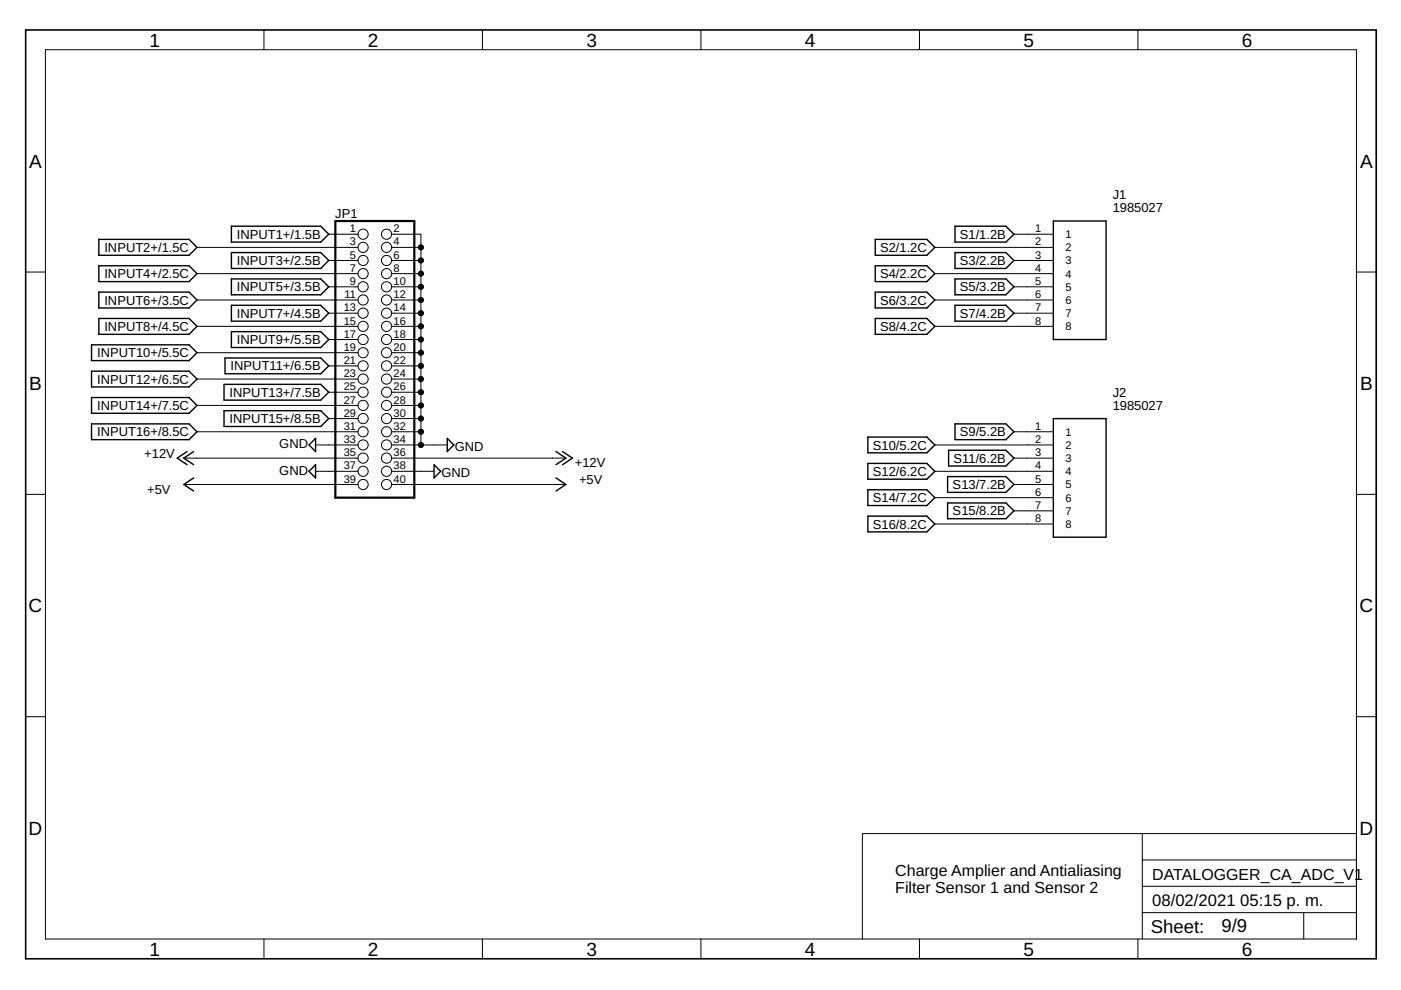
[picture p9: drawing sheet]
<svg xmlns="http://www.w3.org/2000/svg" width="297mm" height="210mm" viewBox="0 0 297 210" stroke-linecap="round" stroke-linejoin="round" font-family="sans-serif">
<g fill="none" stroke="#000" stroke-width=".3">
<path d="M21 50.8h19.1l1.7 1.7-1.7 1.6h-19.1zM21 56.3h19.1l1.7 1.7-1.7 1.7h-19.1zM49.1 48h18.9l1.7 1.7-1.7 1.6h-18.9zM49.1 53.6h18.9l1.7 1.6-1.7 1.7h-18.9zM49.1 59.1h18.9l1.7 1.7-1.7 1.7h-18.9zM185.6 50.8h10.9l1.7 1.7-1.7 1.6h-10.9zM185.6 56.3h10.9l1.7 1.7-1.7 1.7h-10.9zM202.5 48h10.8l1.7 1.7-1.7 1.6h-10.8zM202.5 53.6h10.8l1.7 1.6-1.7 1.7h-10.8zM202.5 59.1h10.8l1.7 1.7-1.7 1.7h-10.8zM223.3 46.9h11.2v25.1h-11.2zM19.4 73.1h20.7l1.7 1.7-1.7 1.7h-20.7z"/>
<path d="M19.4 78.7h20.7l1.7 1.7-1.7 1.6h-20.7zM21 61.9h19.1l1.7 1.7-1.7 1.7h-19.1zM21 67.5h19.1l1.7 1.7-1.7 1.7h-19.1zM47.7 75.9h20.3l1.7 1.7-1.7 1.6h-20.3zM49.1 64.7h18.9l1.7 1.7-1.7 1.7h-18.9zM49.1 70.3h18.9l1.7 1.7-1.7 1.7h-18.9zM185.6 61.9h10.9l1.7 1.7-1.7 1.7h-10.9zM185.6 67.5h10.9l1.7 1.7-1.7 1.7h-10.9zM202.5 64.7h10.8l1.7 1.7-1.7 1.7h-10.8zM19.4 84.3h20.7l1.7 1.7-1.7 1.6h-20.7zM19.4 89.9h20.7l1.7 1.6-1.7 1.7h-20.7zM39.7 95.7l-2.1 1.4 2.1 1.4"/>
<path d="M41.1 95.7l-2.1 1.4 2.1 1.4M47.5 81.5h20.5l1.7 1.7-1.7 1.6h-20.5zM47.5 87.1h20.5l1.7 1.7-1.7 1.6h-20.5zM65.5 94.3l1.4-1.4v2.8zM66.9 98.5v2.8l-1.4-1.4zM92 98.5l1.4 1.4-1.4 1.4zM94.8 92.9l1.4 1.4-1.4 1.4zM117.9 95.7l2.1 1.4-2.1 1.4M119.3 95.7l2.1 1.4-2.1 1.4M184 92.7h12.5l1.7 1.6-1.7 1.7h-12.5zM184 98.3h12.5l1.7 1.6-1.7 1.7h-12.5zM201.1 95.5h12.2l1.7 1.6-1.7 1.7h-12.2z"/>
<path d="M202.5 89.9h10.8l1.7 1.6-1.7 1.7h-10.8zM223.3 88.8h11.2v25.1h-11.2zM41.1 101.3l-2.1 1.4 2.1 1.4M117.9 101.3l2.1 1.4-2.1 1.4M184 103.8h12.5l1.7 1.7-1.7 1.7h-12.5zM184 109.4h12.5l1.7 1.7-1.7 1.7h-12.5zM200.9 101h12.4l1.7 1.7-1.7 1.7h-12.4zM200.9 106.6h12.4l1.7 1.7-1.7 1.7h-12.4z"/>
</g>
<g fill="none" stroke="#000" stroke-width=".21">
<path d="M9.6 10.5h278v188.6h-278zM56 6.3v4.2M102.3 6.3v4.2M148.6 6.3v4.2M194.9 6.3v4.2M241.3 6.3v4.2M5.4 57.7h4.2M41.8 52.5h34.1M41.8 58h34.1M69.7 49.7h6.2M69.7 55.2h6.2M83 49.7h6.2v44.6"/>
<path d="M83 52.5h6.2M83 55.2h6.2M83 58h6.2M198.2 52.5h25.1M198.2 58h25.1M215 49.7h8.3M215 55.2h8.3M287.6 57.7h4.2M41.8 63.6h34.1M41.8 69.2h34.1M41.8 74.8h34.1M69.7 60.8h6.2"/>
<path d="M69.7 66.4h6.2M69.7 72h6.2M69.7 77.6h6.2M83 60.8h6.2M83 63.6h6.2M83 66.4h6.2M83 69.2h6.2M83 72h6.2M83 74.8h6.2M83 77.6h6.2M198.2 63.6h25.1M198.2 69.2h25.1"/>
<path d="M215 60.8h8.3M215 66.4h8.3M39 97.1h36.9M41.8 80.4h34.1M41.8 86h34.1M41.8 91.5h34.1M66.9 94.3h9M66.9 99.9h9M69.7 83.2h6.2M69.7 88.8h6.2M83 80.4h6.2M83 83.2h6.2"/>
<path d="M83 86h6.2M83 88.8h6.2M83 91.5h6.2M83 94.3h11.8M83 97.1h37M83 99.9h9M198.2 94.3h25.1M198.2 99.9h25.1M215 91.5h8.3M215 97.1h8.3M5.4 104.8h4.2M39 102.7h36.9"/>
<path d="M83 102.7h37M198.2 105.5h25.1M198.2 111.1h25.1M215 102.7h8.3M215 108.3h8.3M287.6 104.8h4.2M5.4 152h4.2M287.6 152h4.2M242.2 176.7v22.4M287.6 176.7h-104.8v22.4M56 199.1v4.2M102.3 199.1v4.2"/>
<path d="M148.6 199.1v4.2M194.9 199.1v4.2M241.3 199.1v4.2M242.2 193.5h45.4M242.2 187.9h45.4M242.2 182.3h45.4M276.4 193.5v5.6"/>
<circle cx="77" cy="55.2" r="1.08"/>
<circle cx="77" cy="49.7" r="1.08"/>
<circle cx="77" cy="58" r="1.08"/>
<circle cx="77" cy="52.5" r="1.08"/>
<circle cx="82" cy="52.5" r="1.08"/>
<circle cx="82" cy="55.2" r="1.08"/>
<circle cx="82" cy="49.7" r="1.08"/>
<circle cx="82" cy="58" r="1.08"/>
<circle cx="77" cy="74.8" r="1.08"/>
<circle cx="77" cy="66.4" r="1.08"/>
<circle cx="77" cy="60.8" r="1.08"/>
<circle cx="77" cy="63.6" r="1.08"/>
<circle cx="77" cy="72" r="1.08"/>
<circle cx="77" cy="77.6" r="1.08"/>
<circle cx="77" cy="69.2" r="1.08"/>
<circle cx="82" cy="72" r="1.08"/>
<circle cx="82" cy="60.8" r="1.08"/>
<circle cx="82" cy="66.4" r="1.08"/>
<circle cx="82" cy="74.8" r="1.08"/>
<circle cx="82" cy="63.6" r="1.08"/>
<circle cx="82" cy="69.2" r="1.08"/>
<circle cx="82" cy="77.6" r="1.08"/>
<circle cx="77" cy="97.1" r="1.08"/>
<circle cx="77" cy="99.9" r="1.08"/>
<circle cx="77" cy="86" r="1.08"/>
<circle cx="77" cy="80.4" r="1.08"/>
<circle cx="77" cy="94.3" r="1.08"/>
<circle cx="77" cy="88.8" r="1.08"/>
<circle cx="77" cy="91.5" r="1.08"/>
<circle cx="77" cy="83.2" r="1.08"/>
<circle cx="82" cy="99.9" r="1.08"/>
<circle cx="82" cy="80.4" r="1.08"/>
<circle cx="82" cy="94.3" r="1.08"/>
<circle cx="82" cy="97.1" r="1.08"/>
<circle cx="82" cy="86" r="1.08"/>
<circle cx="82" cy="83.2" r="1.08"/>
<circle cx="82" cy="88.8" r="1.08"/>
<circle cx="82" cy="91.5" r="1.08"/>
<circle cx="77" cy="102.7" r="1.08"/>
<circle cx="82" cy="102.7" r="1.08"/>
</g>
<path d="M5.4 6.3h286.4v197h-286.4z" fill="none" stroke="#000" stroke-width=".34"/>
<path d="M71.1 46.9h16.7v58.6h-16.7z" fill="none" stroke="#000" stroke-width=".47"/>
<g fill="#000" stroke="#000" stroke-width=".21">
<circle cx="89.2" cy="52.5" r=".55"/>
<circle cx="89.2" cy="55.2" r=".55"/>
<circle cx="89.2" cy="58" r=".55"/>
<circle cx="89.2" cy="66.4" r=".55"/>
<circle cx="89.2" cy="72" r=".55"/>
<circle cx="89.2" cy="60.8" r=".55"/>
<circle cx="89.2" cy="63.6" r=".55"/>
<circle cx="89.2" cy="74.8" r=".55"/>
<circle cx="89.2" cy="77.6" r=".55"/>
<circle cx="89.2" cy="69.2" r=".55"/>
<circle cx="89.2" cy="94.3" r=".55"/>
<circle cx="89.2" cy="86" r=".55"/>
<circle cx="89.2" cy="91.5" r=".55"/>
<circle cx="89.2" cy="88.8" r=".55"/>
<circle cx="89.2" cy="83.2" r=".55"/>
<circle cx="89.2" cy="80.4" r=".55"/>
</g>
<g font-size="4">
<text x="31.7" y="9.9">1</text>
<text x="78" y="9.9">2</text>
<text x="124.3" y="9.9">3</text>
<text x="170.7" y="9.9">4</text>
<text x="217" y="9.9">5</text>
<text x="263.3" y="9.9">6</text>
<text x="6.2" y="35.5">A</text>
<text x="288.4" y="35.5">A</text>
<text x="6.2" y="82.7">B</text>
<text x="288.4" y="82.7">B</text>
<text x="6.1" y="129.8">C</text>
<text x="288.2" y="129.8">C</text>
<text x="6.1" y="177">D</text>
<text x="288.2" y="177">D</text>
<text x="31.7" y="202.6">1</text>
<text x="78" y="202.6">2</text>
<text x="124.3" y="202.6">3</text>
<text x="170.7" y="202.6">4</text>
<text x="217" y="202.6">5</text>
<text x="263.3" y="202.6">6</text>
</g>
<g font-size="3.9">
<text x="244" y="197.8">Sheet:</text>
<text x="259" y="197.7">9/9</text>
</g>
<g font-size="3.5">
<text x="244.3" y="192.1">08/02/2021</text>
<text x="263" y="192.1">05:15 p. m.</text>
</g>
<g font-size="3.4">
<text x="189.8" y="185.7">Charge Amplier and Antialiasing</text>
<text x="189.8" y="189.3">Filter Sensor 1 and Sensor 2</text>
<text x="244.3" y="186.5">DATALOGGER_CA_ADC_V1</text>
</g>
<g font-size="2.8">
<text x="71.1" y="46.2">JP1</text>
<text x="235.9" y="45">1985027</text>
<text x="235.9" y="42.2">J1</text>
<text x="22.1" y="53.4">INPUT2+/1.5C</text>
<text x="50.2" y="50.6">INPUT1+/1.5B</text>
<text x="186.6" y="53.4">S2/1.2C</text>
<text x="203.5" y="50.6">S1/1.2B</text>
<text x="22.1" y="59">INPUT4+/2.5C</text>
<text x="50.2" y="56.2">INPUT3+/2.5B</text>
<text x="186.6" y="59">S4/2.2C</text>
<text x="203.5" y="56.2">S3/2.2B</text>
<text x="22.1" y="64.6">INPUT6+/3.5C</text>
<text x="50.2" y="61.8">INPUT5+/3.5B</text>
<text x="186.6" y="64.6">S6/3.2C</text>
<text x="203.5" y="61.8">S5/3.2B</text>
<text x="22.1" y="70.2">INPUT8+/4.5C</text>
<text x="50.2" y="67.4">INPUT7+/4.5B</text>
<text x="186.6" y="70.2">S8/4.2C</text>
<text x="203.5" y="67.4">S7/4.2B</text>
<text x="20.6" y="75.8">INPUT10+/5.5C</text>
<text x="50.2" y="73">INPUT9+/5.5B</text>
<text x="20.6" y="81.3">INPUT12+/6.5C</text>
<text x="48.9" y="78.6">INPUT11+/6.5B</text>
<text x="20.6" y="86.9">INPUT14+/7.5C</text>
<text x="48.7" y="84.1">INPUT13+/7.5B</text>
<text x="48.7" y="89.7">INPUT15+/8.5B</text>
<text x="235.9" y="86.9">1985027</text>
<text x="235.9" y="84.1">J2</text>
<text x="20.6" y="92.5">INPUT16+/8.5C</text>
<text x="59.2" y="95">GND</text>
<text x="96.4" y="95.6">GND</text>
<text x="185.1" y="95.3">S10/5.2C</text>
<text x="203.5" y="92.5">S9/5.2B</text>
<text x="30.6" y="97.1">+12V</text>
<text x="59.2" y="100.6">GND</text>
<text x="93.6" y="101.2">GND</text>
<text x="121.9" y="99.1">+12V</text>
<text x="185.1" y="100.9">S12/6.2C</text>
<text x="202.2" y="98.1">S11/6.2B</text>
<text x="31.2" y="104.7">+5V</text>
<text x="122.8" y="102.7">+5V</text>
<text x="185.1" y="106.5">S14/7.2C</text>
<text x="202" y="103.7">S13/7.2B</text>
<text x="185.1" y="112.1">S16/8.2C</text>
<text x="202" y="109.3">S15/8.2B</text>
</g>
<g font-size="2.3">
<text x="74.2" y="49.3">1</text>
<text x="74.2" y="52">3</text>
<text x="83.4" y="49.3">2</text>
<text x="83.4" y="52">4</text>
<text x="219.5" y="49.3">1</text>
<text x="219.5" y="52">2</text>
<text x="225.9" y="50.5">1</text>
<text x="225.9" y="53.3">2</text>
<text x="74.2" y="54.8">5</text>
<text x="74.2" y="57.6">7</text>
<text x="83.4" y="54.8">6</text>
<text x="83.4" y="57.6">8</text>
<text x="219.5" y="54.8">3</text>
<text x="219.5" y="57.6">4</text>
<text x="225.9" y="56.1">3</text>
<text x="225.9" y="58.9">4</text>
<text x="73" y="63.2">11</text>
<text x="74.2" y="60.4">9</text>
<text x="83.4" y="60.4">10</text>
<text x="83.4" y="63.2">12</text>
<text x="219.5" y="60.4">5</text>
<text x="219.5" y="63.2">6</text>
<text x="225.9" y="61.7">5</text>
<text x="225.9" y="64.5">6</text>
<text x="72.9" y="66">13</text>
<text x="72.9" y="68.8">15</text>
<text x="72.9" y="71.6">17</text>
<text x="83.4" y="66">14</text>
<text x="83.4" y="68.8">16</text>
<text x="83.4" y="71.6">18</text>
<text x="219.5" y="66">7</text>
<text x="219.5" y="68.8">8</text>
<text x="225.9" y="67.2">7</text>
<text x="225.9" y="70">8</text>
<text x="72.9" y="74.4">19</text>
<text x="72.9" y="77.2">21</text>
<text x="83.4" y="74.4">20</text>
<text x="83.4" y="77.2">22</text>
<text x="72.9" y="80">23</text>
<text x="72.9" y="82.8">25</text>
<text x="83.4" y="80">24</text>
<text x="83.4" y="82.8">26</text>
<text x="72.9" y="85.6">27</text>
<text x="72.9" y="88.4">29</text>
<text x="83.4" y="85.6">28</text>
<text x="83.4" y="88.4">30</text>
<text x="72.9" y="91.2">31</text>
<text x="72.9" y="94">33</text>
<text x="83.4" y="91.2">32</text>
<text x="83.4" y="94">34</text>
<text x="219.5" y="91.2">1</text>
<text x="219.5" y="94">2</text>
<text x="225.9" y="92.4">1</text>
<text x="225.9" y="95.2">2</text>
<text x="72.9" y="96.7">35</text>
<text x="72.9" y="99.5">37</text>
<text x="83.4" y="96.7">36</text>
<text x="83.4" y="99.5">38</text>
<text x="219.5" y="96.7">3</text>
<text x="219.5" y="99.5">4</text>
<text x="225.9" y="98">3</text>
<text x="225.9" y="100.8">4</text>
<text x="72.9" y="102.3">39</text>
<text x="83.4" y="102.3">40</text>
<text x="219.5" y="102.3">5</text>
<text x="219.5" y="105.1">6</text>
<text x="219.5" y="107.9">7</text>
<text x="225.9" y="103.6">5</text>
<text x="225.9" y="106.4">6</text>
<text x="219.5" y="110.7">8</text>
<text x="225.9" y="109.1">7</text>
<text x="225.9" y="111.9">8</text>
</g>
</svg>
